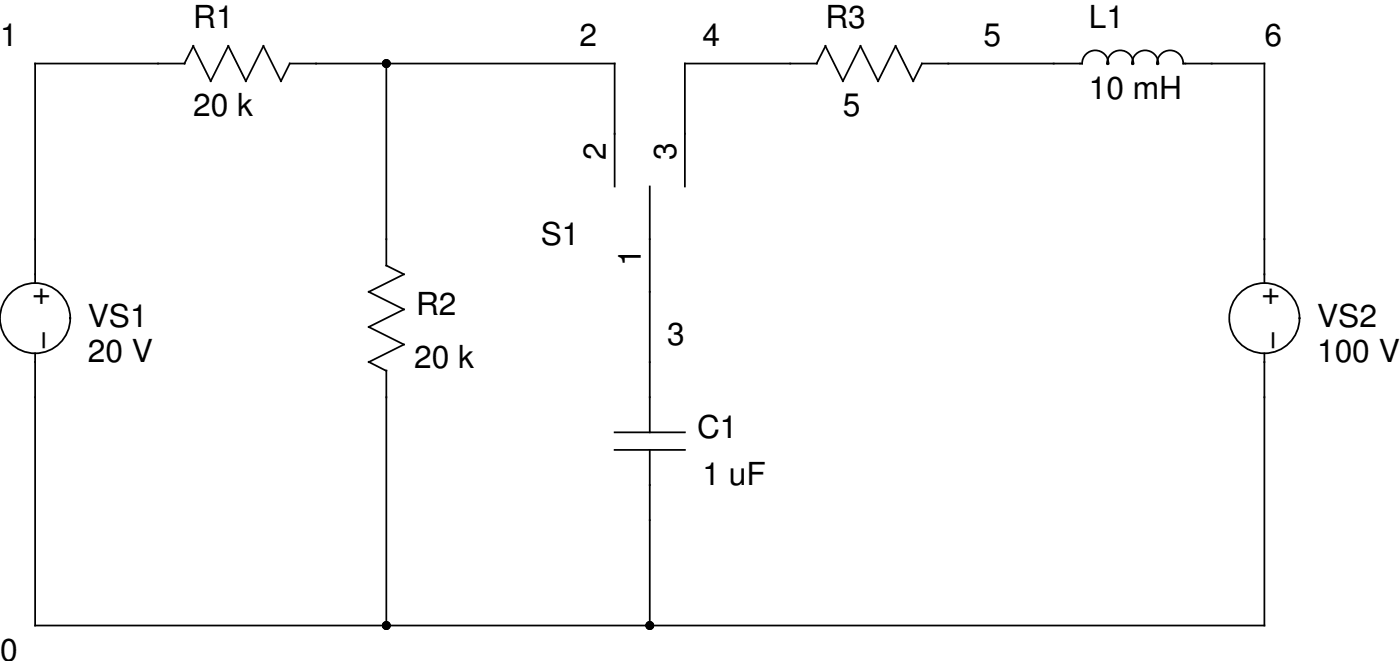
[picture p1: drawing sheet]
<svg xmlns="http://www.w3.org/2000/svg" width="202mm" height="96mm" viewBox="0 0 202 96" stroke-linecap="round" stroke-linejoin="round" font-family="sans-serif">
<g fill="none" stroke="#000" stroke-width=".25">
<path d="M26.7 9.2l1.2-2.5 2.6 5 2.5-5 2.6 5 2.5-5 2.5 5 1.3-2.5h47v17.8M26.7 9.2h-21.6v31.7M55.9 9.2v29.2l2.5 1.3-5.1 2.5 5.1 2.6-5.1 2.5 5.1 2.5-5.1 2.6 2.6 1.2M118.2 9.2h-19.1v17.8M119.4 6.7l2.5 5 2.6-5 2.5 5 2.5-5 2.6 5 1.3-2.5h23.1a1.89 1.89 0 0 1 1.9-1.9 1.89 1.89 0 0 1 1.9 2h-.1a1.88 1.88 0 0 1 1.8-2 1.88 1.88 0 0 1 1.9 2h-.1a1.88 1.88 0 0 1 1.8-2 1.88 1.88 0 0 1 1.9 2h-.1a1.89 1.89 0 0 1 1.8-2 1.89 1.89 0 0 1 1.9 1.9h11.8v31.7M119.4 6.7l-1.3 2.5M94 27v35.5M5.1 51.1v39.4h177.8v-39.4M55.9 53.6v36.9M88.9 65.1h10.2M88.9 62.5h10.2M94 65.1v25.4"/>
<circle cx="5.1" cy="46" r="5.1"/>
<circle cx="182.9" cy="46" r="5.1"/>
</g>
<g fill="#000">
<circle cx="55.9" cy="9.2" r=".63"/>
<circle cx="55.9" cy="90.5" r=".63"/>
<circle cx="94" cy="90.5" r=".63"/>
</g>
<g font-size="4.6">
<text x="27.9" y="4.1">R1</text>
<text x="119.4" y="4.1">R3</text>
<text x="157.5" y="4.1">L1</text>
<text x="0" y="6.7">1</text>
<text x="83.8" y="6.7">2</text>
<text x="101.6" y="6.7">4</text>
<text x="142.2" y="6.7">5</text>
<text x="182.9" y="6.7">6</text>
<text x="27.9" y="16.8">20 k</text>
<text x="121.9" y="16.8">5</text>
<text x="157.5" y="14.3">10 mH</text>
<text x="87.6" y="23.2" transform="rotate(-90 87.6 23.2)">2</text>
<text x="97.8" y="23.2" transform="rotate(-90 97.8 23.2)">3</text>
<text x="78.2" y="35.4">S1</text>
<text x="4.9" y="41.5" transform="rotate(90 4.9 41.5)">+</text>
<text x="92.7" y="38.4" transform="rotate(-90 92.7 38.4)">1</text>
<text x="182.7" y="41.5" transform="rotate(90 182.7 41.5)">+</text>
<text x="5.3" y="47.9" transform="rotate(90 5.3 47.9)">−</text>
<text x="12.7" y="47.3">VS1</text>
<text x="60.2" y="45.6">R2</text>
<text x="183.1" y="47.9" transform="rotate(90 183.1 47.9)">−</text>
<text x="190.5" y="47.3">VS2</text>
<text x="12.7" y="52.4">20 V</text>
<text x="59.9" y="53.2">20 k</text>
<text x="96.5" y="49.8">3</text>
<text x="190.5" y="52.4">100 V</text>
<text x="100.8" y="63.4">C1</text>
<text x="101.6" y="70.2">1 uF</text>
<text x="0" y="95.6">0</text>
</g>
</svg>
